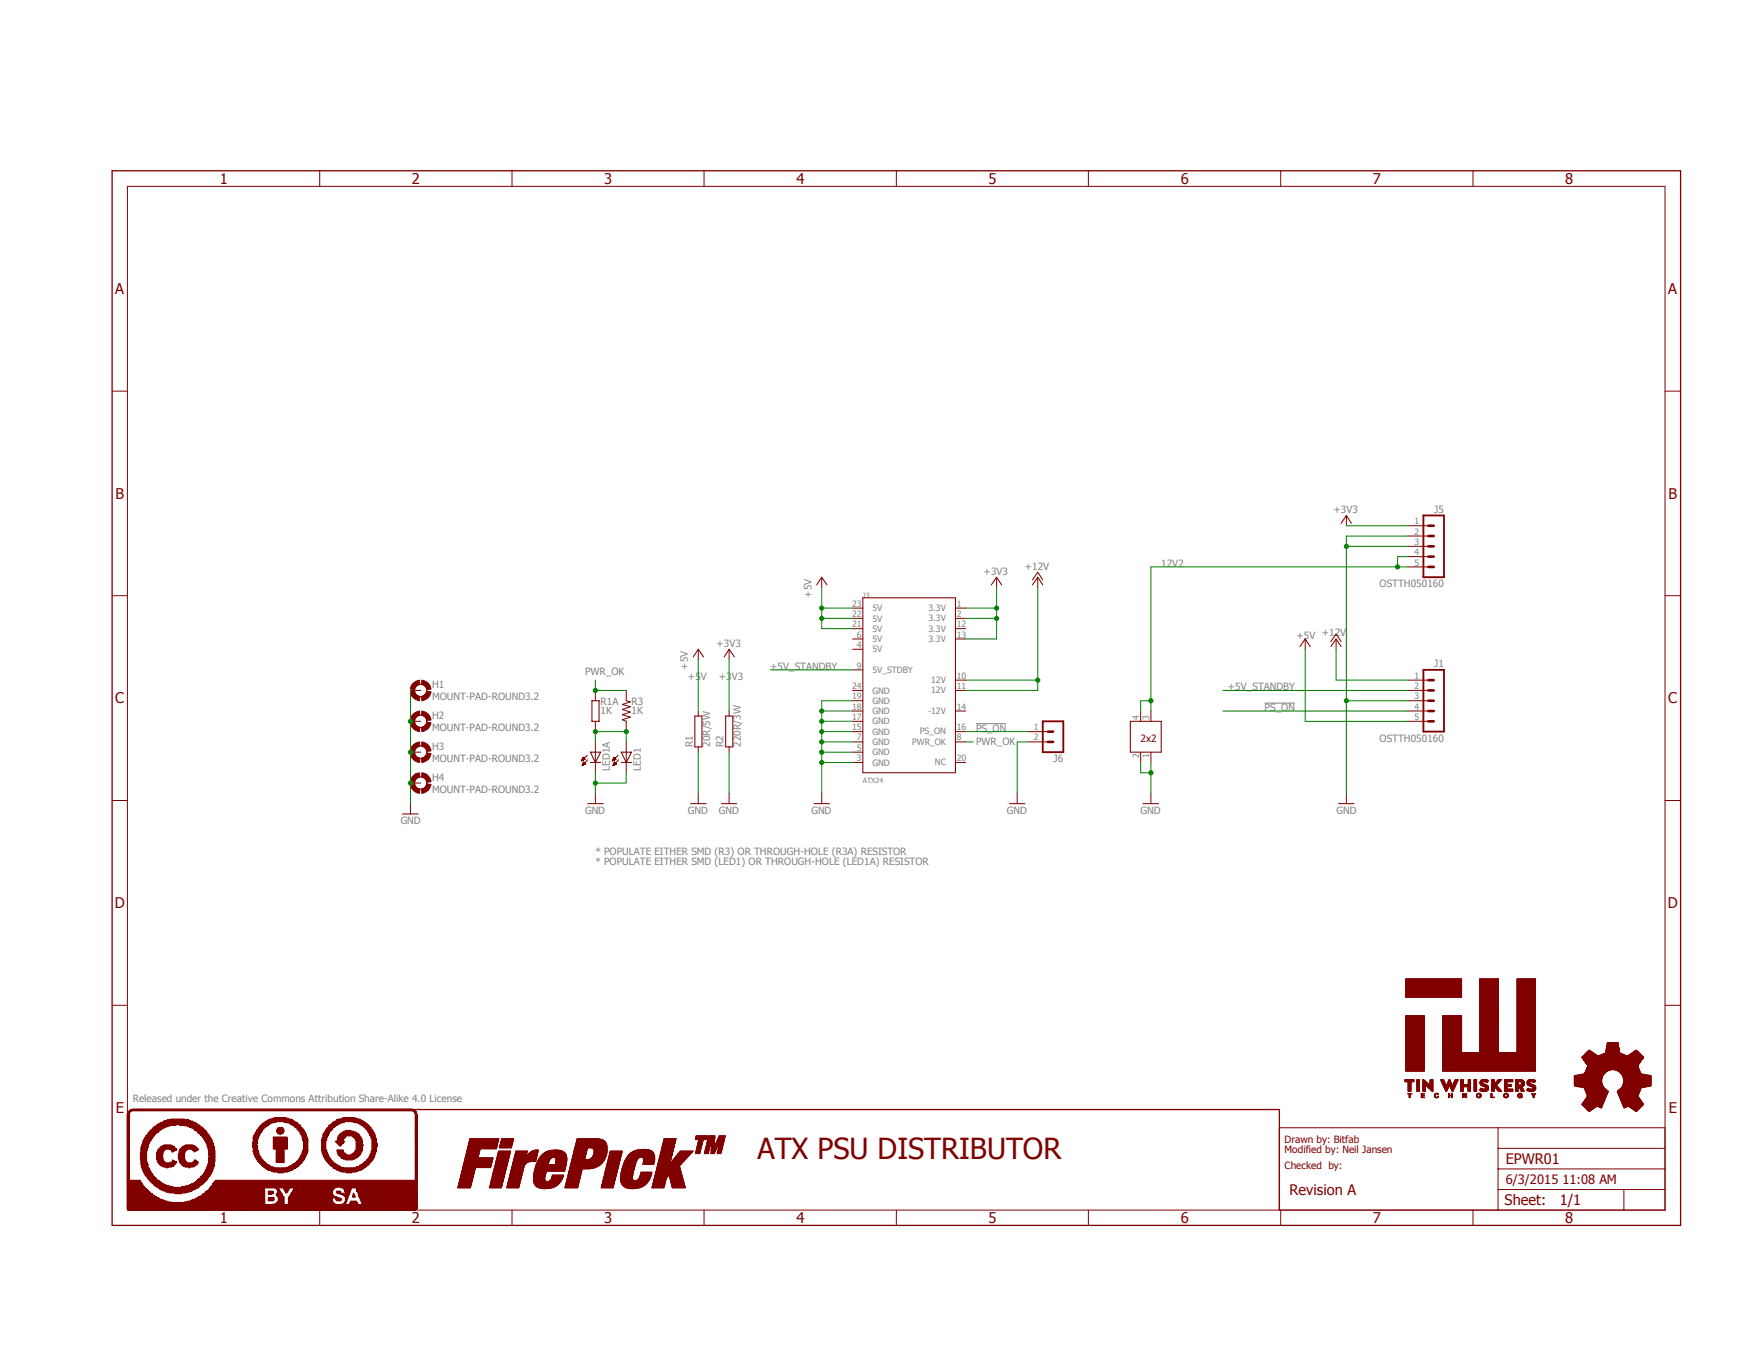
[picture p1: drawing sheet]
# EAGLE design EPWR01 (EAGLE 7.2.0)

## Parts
H1  MOUNT-PAD-ROUND3.2  [3,2-PAD]
H2  MOUNT-PAD-ROUND3.2  [3,2-PAD]
H3  MOUNT-PAD-ROUND3.2  [3,2-PAD]
H4  MOUNT-PAD-ROUND3.2  [3,2-PAD]
J1  OSTTH050160  CONN-OSTTH050160  [CONN-OSTTH050160]
J3  ATX24  ATX24-REVERSIBLE  [ATX24]
J4  ATX2X2  [ATX2X2]
J5  OSTTH050160  CONN-OSTTH050160  [CONN-OSTTH050160]
J6  MA02-1  [MA02-1]
LED1  LED1206  [LED-1206]
LED1A  LED3MM  [LED3MM]
LOGO4  LOGO-FIREPICKLARGE  [LOGO-FIREPICK]
LOGO5  LOGO-OSHWMEDIUM  [LOGO-OSHW-MEDIUM]
LOGO6  LOGO-CC-BY-SALARGE  [LOGO-CC-BY-SA]
R1  20R/5W  RHPS923  [HPS923]
R1A  1K  R-EU_0207/10  [0207/10]
R2  220R/3W  RCA4050  [CA4050]
R3  1K  RESISTOR0805-RES  [0805]
U$1  TIN-WHISKERSSMALL  [TIN-WHISKERS-SMALL]

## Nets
12V2: J4.3 J4.4 J5.4 J5.5
!PS_ON: J1.4 J3.16(PS_ON) J6.1
+3V3: J3.1(3.3V) J3.2(3.3V) J3.13(3.3V) J5.1 R2.2
+5V: J1.5 J3.21(5V) J3.22(5V) J3.23(5V) R1.2
+5V_STANDBY: J1.2 J3.9(5V_STDBY)
+12V: J1.1 J3.10(12V) J3.11(12V)
GND: H1.B3,2(MOUNT) H2.B3,2(MOUNT) H3.B3,2(MOUNT) H4.B3,2(MOUNT) J1.3 J3.3(GND) J3.5(GND) J3.7(GND) J3.15(GND) J3.17(GND) J3.18(GND) J3.19(GND) J4.1 J4.2 J5.2 J5.3 J6.2 LED1.C LED1A.K(C) R1.1 R2.1
N$2: LED1.A LED1A.A R1A.1 R3.1
PWR_OK: J3.8(PWR_OK) R1A.2 R3.2
Unconnected: J3.4(5V) J3.6(5V) J3.12(3.3V) J3.14(-12V) J3.20(NC) J3.24(GND)

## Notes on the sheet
- * POPULATE EITHER SMD (R3) OR THROUGH-HOLE (R3A) RESISTOR
  * POPULATE EITHER SMD (LED1) OR THROUGH-HOLE (LED1A) RESISTOR
- Released under the Creative Commons Attribution Share-Alike 4.0 License
- Drawn by: Bitfab
  Modified by: Neil Jansen
- Checked  by:
- ATX PSU DISTRIBUTOR
- Revision A
